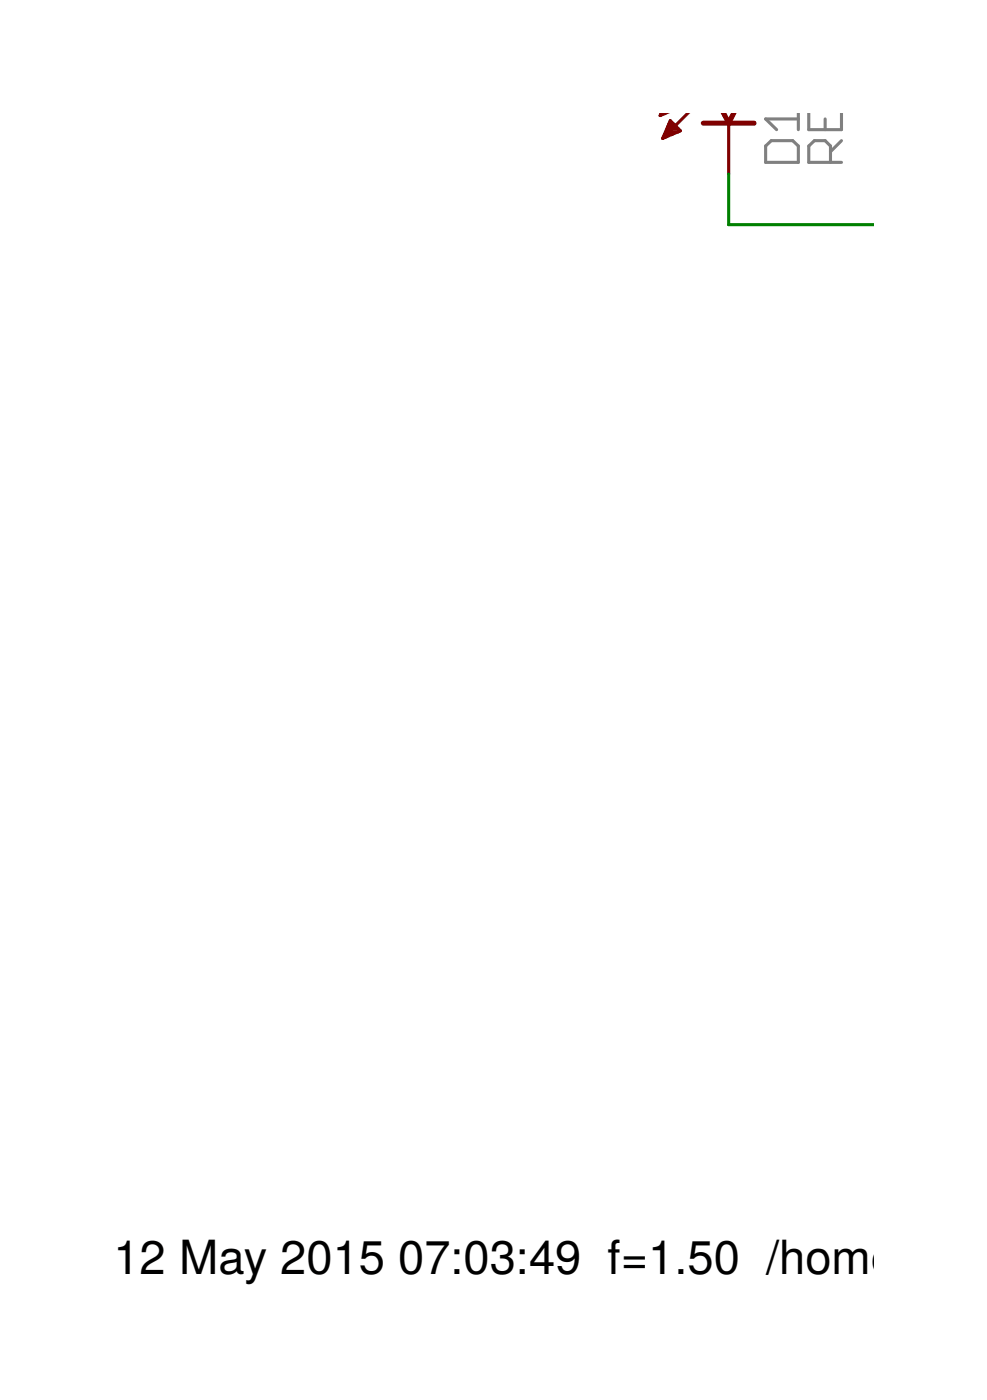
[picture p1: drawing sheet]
<svg xmlns="http://www.w3.org/2000/svg" width="74mm" height="105mm" viewBox="0 0 74 105" stroke-linecap="round" stroke-linejoin="round" font-family="sans-serif">
<path d="M57.5 11l.4-.4h1.6l.4 .4v1.2h-2.4zM59.9 8.5v1.2M59.9 8.9h-2.4l.8 .8M60.7 8.5v1.2h2.5v-1.2M61.9 8.9v.8M62.3 12.2v-1.2l-.4-.4h-.8l-.4 .4v1.2h2.5M63.2 10.6l-.9 .8" fill="none" stroke="#808080" stroke-width=".23"/>
<path d="M52.8 9.2h3.8M54.3 8.5l.4 .7 .4-.7" fill="none" stroke="#800000" stroke-width=".38"/>
<g fill="none" stroke="#800000" stroke-width=".23">
<path d="M49.6 8.5h.3M49.6 8.5v.2M49.8 8.5l-.2 .2M49.8 10.3h.2M49.9 10.1h.6M50 9.9h.9M50 9.7h.9M50.1 8.5l-.5 .2M50.1 9.5h.7M50.2 9.3h.4M50.3 9.1h.1M50.3 9.1l.8 .7-1.4 .6z"/>
<path d="M51.7 8.5l-2 1.9M54.7 9.2v3.9"/>
</g>
<path d="M54.7 13.1v3.8h10.9" fill="none" stroke="#008000" stroke-width=".23"/>
<g font-size="3.5">
<text x="8.5" y="95.6">12 May 2015</text>
<text x="29.9" y="95.6">07:03:49 f=1.50 /home/matt</text>
</g>
</svg>
